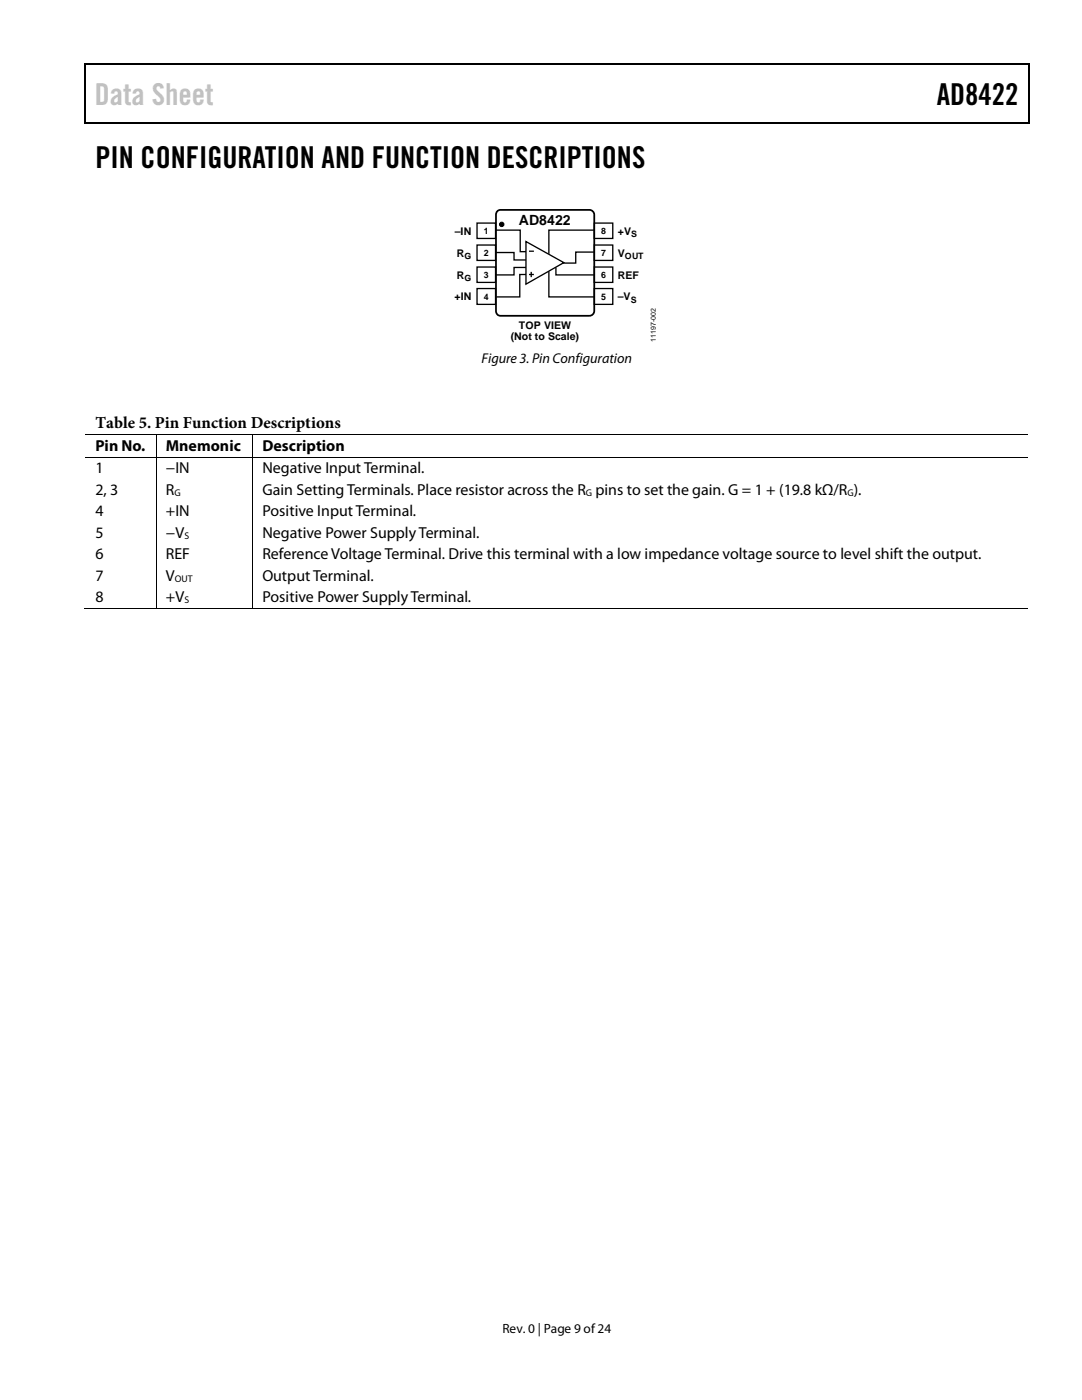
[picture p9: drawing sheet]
<svg xmlns="http://www.w3.org/2000/svg" width="216mm" height="279mm" viewBox="0 0 216 279" stroke-linecap="round" stroke-linejoin="round" font-family="sans-serif">
<path d="M16.9 12.7h.2v1h-.2zM16.9 12.7h.2v.3h-.2zM82.5 12.7h.3v.3h-.3zM205.1 12.7h.3v1h-.3zM205.1 12.7h.3v.3h-.3zM16.9 24.4h.2v.2h-.2zM82.3 24.4h.2v.2h-.2zM205.1 24.4h.3v.2h-.3z" fill="#000"/>
<path d="M17 13.7v10.7M17.1 12.8h65.4M82.8 12.8h122.3M205.2 13.7v10.7M17.1 24.5h188" fill="none" stroke="#000" stroke-width=".25"/>
<path d="M98.9 50.4h3.7v1.5h2.3M99 45.9h4.8v4.3h2.5M104.9 53.4h-2.3v1.5h-3.6M106.4 54.8h-2.7v4.5h-4.6M118.7 50.3h-3.8v2.2h-4.5" fill="none" stroke="#000" stroke-width=".26"/>
<path d="M104.9 48.2l7.6 4.2-7.6 4.3z" fill="#fff"/>
<path d="M104.9 48.2l7.6 4.2-7.6 4.3zM105.6 50.1h.9M105.6 54.8h.9M106 54.3v1M109.5 54.2v5.1h9.1M110.9 53.4v1.5h7.7M118.6 45.9h-9.1v4.8" fill="none" stroke="#000" stroke-width=".26"/>
<path d="M95.2 44.5h3.7v3.1h-3.7z" fill="#fff"/>
<path d="M95.2 44.5h3.7v3.1h-3.7z" fill="none" stroke="#000" stroke-width=".26"/>
<path d="M95.2 48.9h3.7v3.1h-3.7z" fill="#fff"/>
<path d="M95.2 48.9h3.7v3.1h-3.7z" fill="none" stroke="#000" stroke-width=".26"/>
<path d="M95.2 53.3h3.7v3.1h-3.7z" fill="#fff"/>
<path d="M95.2 53.3h3.7v3.1h-3.7z" fill="none" stroke="#000" stroke-width=".26"/>
<path d="M95.2 57.6h3.7v3.1h-3.7z" fill="#fff"/>
<path d="M95.2 57.6h3.7v3.1h-3.7z" fill="none" stroke="#000" stroke-width=".26"/>
<path d="M118.6 44.5h3.7v3.1h-3.7z" fill="#fff"/>
<path d="M118.6 44.5h3.7v3.1h-3.7z" fill="none" stroke="#000" stroke-width=".26"/>
<path d="M118.6 48.9h3.7v3.1h-3.7z" fill="#fff"/>
<path d="M118.6 48.9h3.7v3.1h-3.7z" fill="none" stroke="#000" stroke-width=".26"/>
<path d="M118.6 53.3h3.7v3.1h-3.7z" fill="#fff"/>
<path d="M118.6 53.3h3.7v3.1h-3.7z" fill="none" stroke="#000" stroke-width=".26"/>
<path d="M118.6 57.6h3.7v3.1h-3.7z" fill="#fff"/>
<path d="M118.6 57.6h3.7v3.1h-3.7z" fill="none" stroke="#000" stroke-width=".26"/>
<path d="M99.2 42.2l.6-.3h17.8a.97 .97 0 0 1 1 1v19.2a.97 .97 0 0 1-1 .9h-17.8a.9 .9 0 0 1-.8-.9v-19.2z" fill="none" stroke="#000" stroke-width=".35"/>
<g fill="#000">
<path d="M31.1 86.6h.2v.2h-.2zM31.1 91.1h.2v.2h-.2zM50.4 86.6h.1v.2h-.1zM50.4 91.1h.1v.2h-.1zM31.1 121.4h.2v.2h-.2zM50.4 121.4h.1v.2h-.1z"/>
<circle cx="100.1" cy="44.8" r=".44"/>
</g>
<g fill="none" stroke="#000" stroke-width=".2">
<path d="M17.1 86.7h14M17.1 91.2h14M31.2 86.8v4.3M31.2 91.3v30.1M31.3 86.7h19.1M31.3 91.2h19.1M50.5 86.8v4.3M50.5 91.3v30.1M50.5 86.7h154.6M50.5 91.2h154.6M16.9 121.5h14.2M31.3 121.5h19.1"/>
<path d="M50.5 121.5h154.6"/>
<circle cx="100.1" cy="44.8" r=".44"/>
</g>
<path d="M112.2 41h5.2" fill="none" stroke="#fff" stroke-width=".35"/>
<text font-size="6" fill="#c1c1c1" x="18.9" y="20.9">Data Sheet</text>
<g font-size="6">
<text x="186.9" y="20.9">AD8422</text>
<text x="19" y="33.6">PIN CONFIGURATION AND FUNCTION DESCRIPTIONS</text>
</g>
<text font-size="3.3" x="19" y="85.4">Table 5. Pin Function Descriptions</text>
<g font-size="3.2">
<text x="19" y="90">Pin No.</text>
<text x="33.1" y="90">Mnemonic</text>
<text x="52.4" y="90">Description</text>
<text x="19" y="94.4">1</text>
<text x="33.1" y="94.4">−IN</text>
<text x="52.4" y="94.4">Negative Input Terminal.</text>
<text x="19" y="98.8">2, 3</text>
<text x="33.1" y="98.8">R</text>
<text x="52.4" y="98.8">Gain Setting Terminals. Place resistor across the R pins to set the gain. G = 1 + (19.8 kΩ/R ).</text>
<text x="19" y="103">4</text>
<text x="19" y="107.4">5</text>
<text x="33.1" y="103">+IN</text>
<text x="33.1" y="107.4">−V</text>
<text x="52.4" y="103">Positive Input Terminal.</text>
<text x="52.4" y="107.4">Negative Power Supply Terminal.</text>
<text x="19" y="111.6">6</text>
<text x="33.1" y="111.6">REF</text>
<text x="52.4" y="111.6">Reference Voltage Terminal. Drive this terminal with a low impedance voltage source to level shift the output.</text>
<text x="19" y="116">7</text>
<text x="33.1" y="116">V</text>
<text x="52.4" y="116">Output Terminal.</text>
<text x="19" y="120.2">8</text>
<text x="33.1" y="120.2">+V</text>
<text x="52.4" y="120.2">Positive Power Supply Terminal.</text>
</g>
<g font-size="2.8">
<text x="103.5" y="44.9">AD8422</text>
<text x="96.1" y="72.3">Figure 3. Pin Configuration</text>
</g>
<text font-size="2.7" x="100.2" y="266">Rev. 0 | Page 9 of24</text>
<g font-size="2.1">
<text x="90.8" y="46.8">–IN</text>
<text x="123.3" y="46.8">+V</text>
<text x="91.2" y="51.2">R</text>
<text x="123.3" y="51.2">V</text>
<text x="90.7" y="60">+IN</text>
<text x="91.2" y="55.6">R</text>
<text x="123.3" y="55.6">REF</text>
<text x="123.3" y="59.9">–V</text>
<text x="103.6" y="65.7">TOP VIEW</text>
<text x="101.9" y="67.8">(Not to Scale)</text>
</g>
<g font-size="1.9">
<text x="34.8" y="98.9">G</text>
<text x="116.9" y="98.9">G</text>
<text x="169.1" y="98.9">G</text>
<text x="36.8" y="107.5">S</text>
<text x="34.9" y="116.1">OUT</text>
<text x="36.8" y="120.4">S</text>
</g>
<g font-size="1.8">
<text x="96.5" y="46.7">1</text>
<text x="120" y="46.7">8</text>
<text x="125.9" y="47.4">S</text>
<text x="92.7" y="51.7">G</text>
<text x="96.5" y="51.1">2</text>
<text x="120" y="51.1">7</text>
<text x="124.7" y="51.7">OUT</text>
<text x="92.7" y="56.1">G</text>
<text x="96.5" y="55.4">3</text>
<text x="96.5" y="59.8">4</text>
<text x="120" y="55.4">6</text>
<text x="120" y="59.8">5</text>
<text x="125.9" y="60.5">S</text>
</g>
<text font-size="1.4" x="130.9" y="68.3" transform="rotate(-90 130.9 68.3)">11197-002</text>
</svg>
